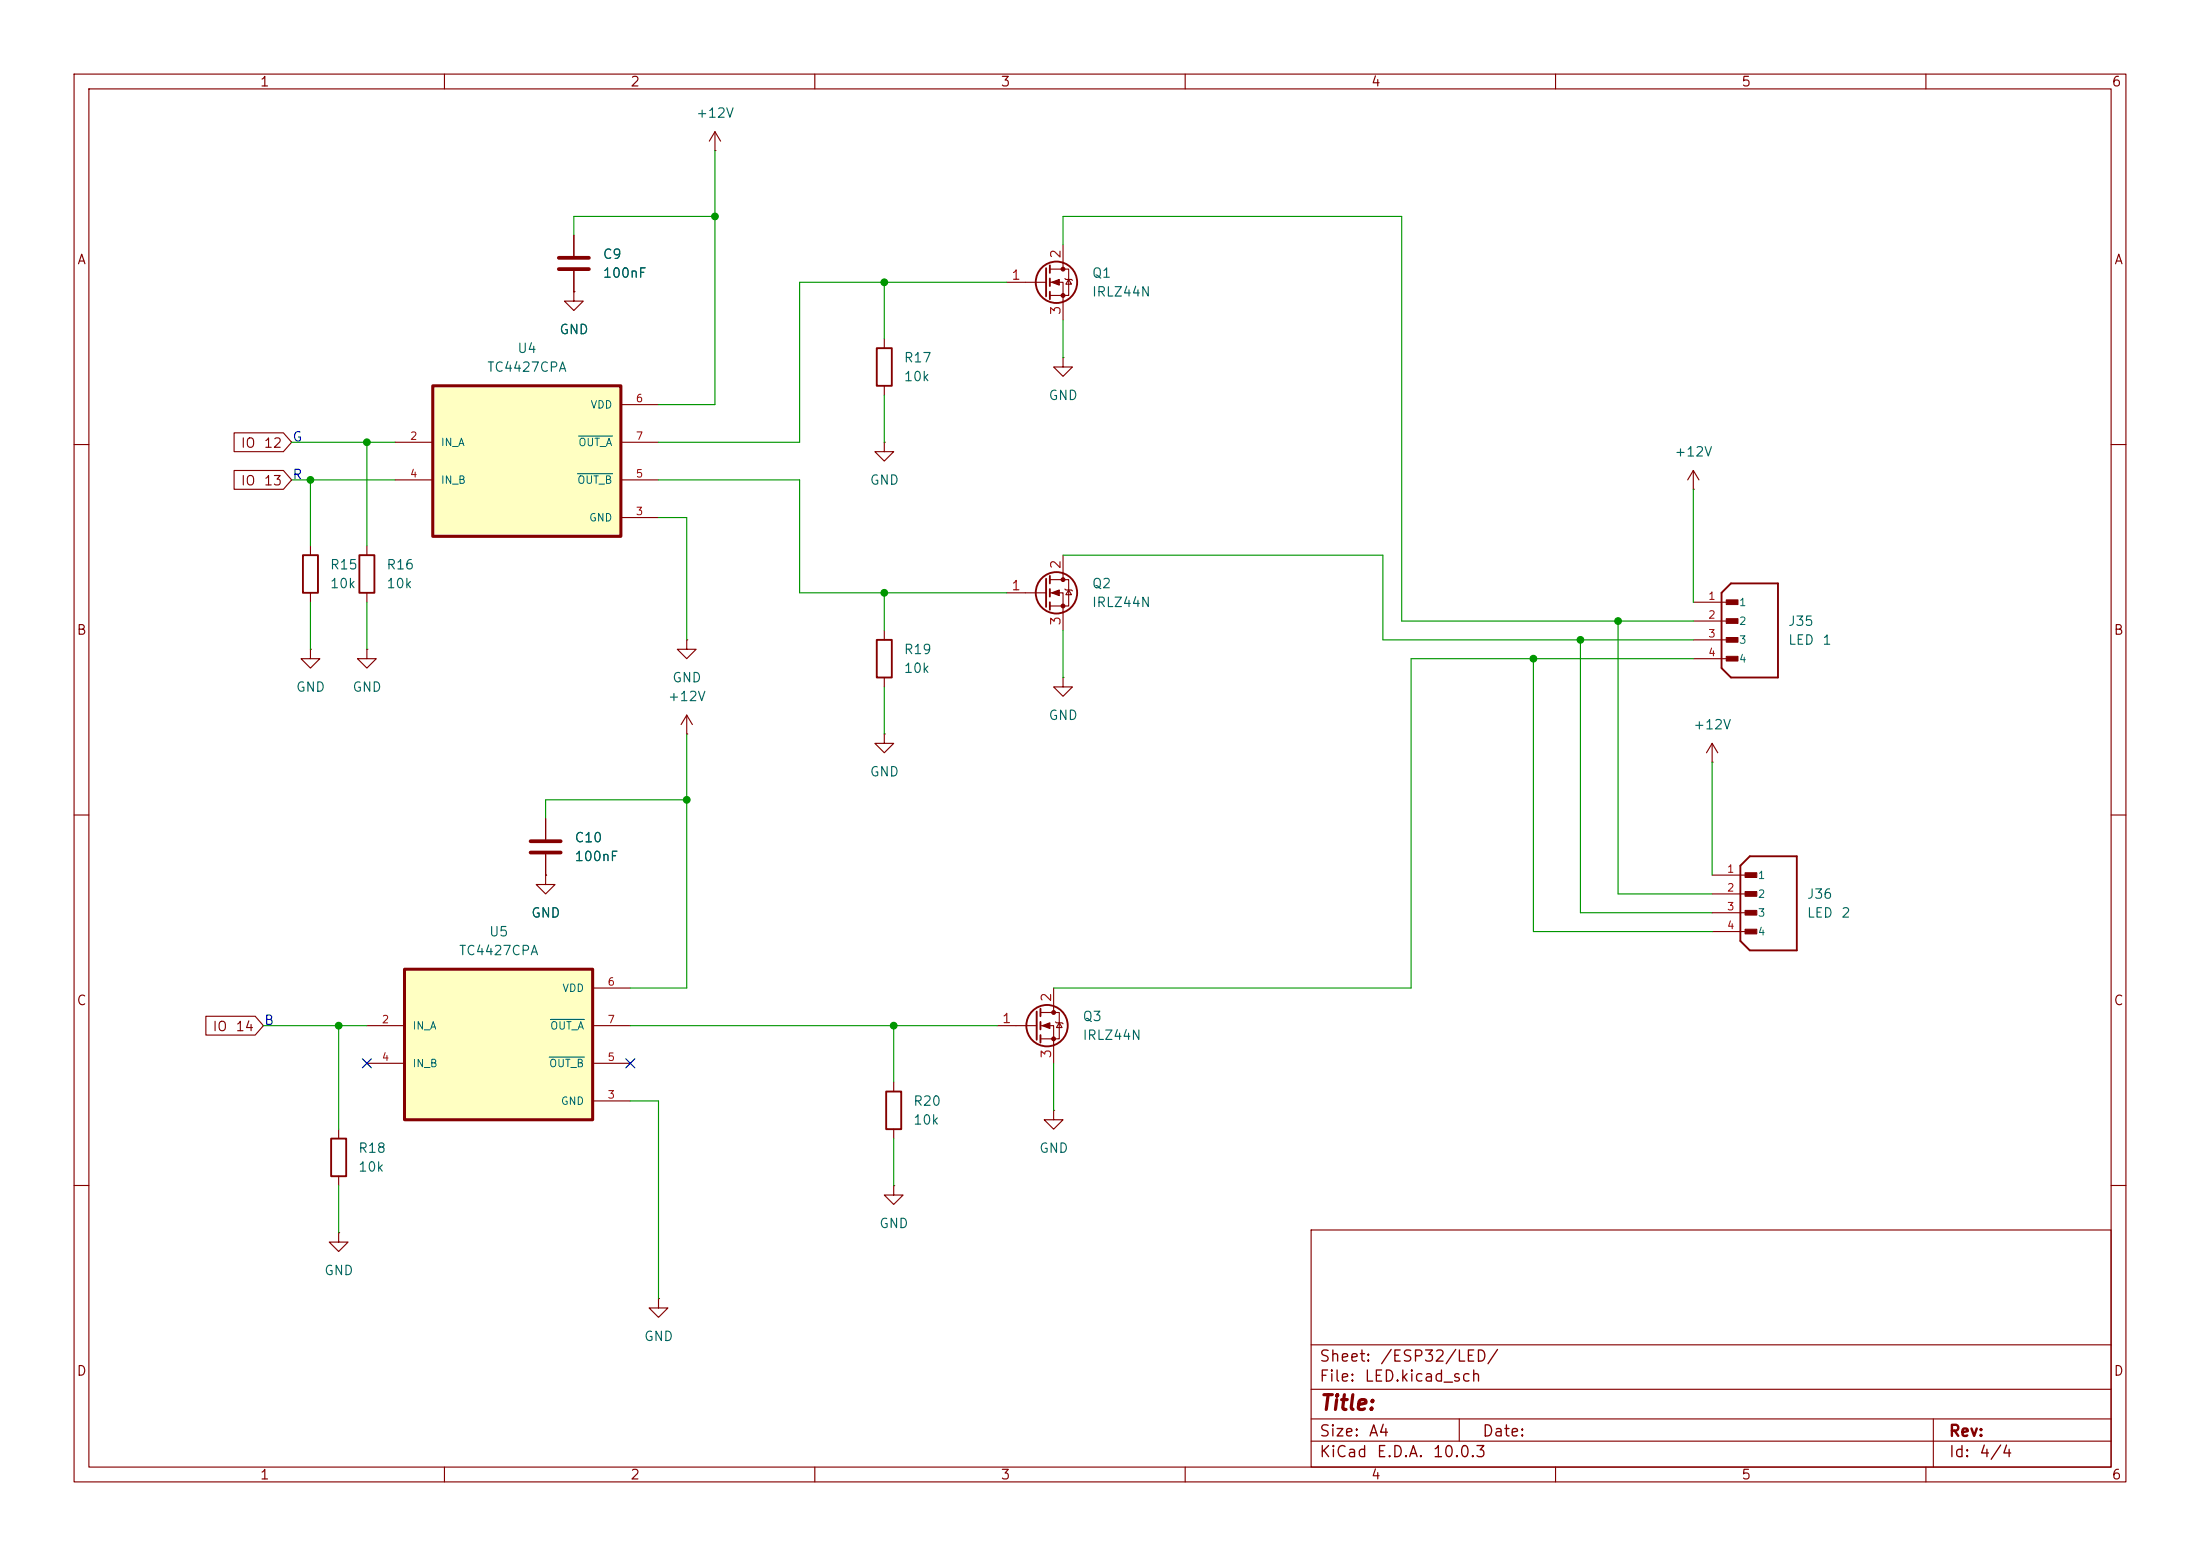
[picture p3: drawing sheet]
<svg xmlns="http://www.w3.org/2000/svg" width="297mm" height="210mm" viewBox="0 0 297 210" stroke-linecap="round" stroke-linejoin="round" font-family="sans-serif">
<g fill="none" stroke="#840000" stroke-width=".15">
<path d="M10 10h277v190h-277zM12 12h273v186h-273zM60 10v2M110 10v2M160 10v2M210 10v2M260 10v2M135.9 38.1h5.3M141.7 36.3h2.6v3.6h-2.6M141.7 38.1h1.8v5.1M143.5 33v3.3M143.8 37.6l.1 .1h.8l.1 .1"/>
<path d="M144.3 37.7l.4 .7h-.8zM119.4 59.7v1.3h1.2l-1.2 1.2-1.3-1.2h1.3M119.4 59.7h.1M119.4 45.7v1.3M119.4 52.1v1.2M143.5 48.3v1.2h1.3l-1.3 1.3-1.3-1.3h1.3M143.5 48.3h.1M10 60h2M41.9 73.7v1.2M141.7 78.2h2.6v3.6h-2.6M143.5 74.9v3.3M143.8 79.5l.1 .1h.8l.1 .2"/>
<path d="M144.3 79.6l.4 .7h-.8zM228.6 66h.1M228.6 63.5l-.8 1.3M228.6 63.5l.8 1.3M228.6 63.5v2.5M285 60h2M41.9 87.6v1.3h1.3l-1.3 1.3-1.3-1.3h1.3M41.9 87.6h.1M41.9 80v1.3M49.5 87.6v1.3h1.3l-1.3 1.3-1.2-1.3h1.2M49.5 87.6h.1M135.9 80h5.3"/>
<path d="M141.7 80h1.8v5.1M143.5 91.4v1.3h1.3l-1.3 1.3-1.3-1.3h1.3M143.5 91.4h.1M228.6 81.3h5.1M228.6 83.8h5.1M228.6 86.4h5.1M228.6 88.9h5.1M10 110h2M73.7 118.1v1.3h1.2l-1.2 1.3-1.3-1.3h1.3M73.7 118.1h.1M73.7 110.5v2.8M73.7 115.3v2.8"/>
<path d="M231.1 102.9h.1M231.1 118.1h5.1M231.1 100.3l-.7 1.3M231.1 100.3l.8 1.3M231.1 100.3v2.6M285 110h2M231.1 120.7h5.1M231.1 123.2h5.1M231.1 125.7h5.1M10 160h2M88.9 175.3v1.2h1.3l-1.3 1.3-1.3-1.3h1.3M88.9 175.3h.1"/>
<path d="M177 166h108v32h-108zM285 160h2M60 198v2M110 198v2M160 198v2M177 194.5h108M177 191.5h108M177 187.5h108M177 181.5h108M197 191.5v3M210 198v2M260 198v2"/>
<path d="M261 191.5v6.5"/>
</g>
<g fill="none" stroke="#840000" stroke-width=".25">
<path d="M141.2 36.2v3.8M141.7 35.8v1M141.7 37.6v1M141.7 39.4v1M118.4 47h2v5.1h-2zM40.9 74.9h2v5.1h-2zM141.2 78.1v3.8M141.7 77.7v1M141.7 79.5v1M141.7 81.3v1M232.4 80l1.3-1.3h6.3v12.7h-6.3l-1.3-1.2zM236.2 115.6h6.4v12.7h-6.4l-1.3-1.3v-10.2z"/>
<circle cx="142.6" cy="38.1" r="2.79"/>
<circle cx="142.6" cy="80" r="2.79"/>
</g>
<g fill="#840000" stroke="#840000" stroke-width=".15">
<path d="M142 38.1l1-.4v.8z"/>
<path d="M142 80l1-.4v.8z"/>
<circle cx="143.5" cy="36.3" r=".25"/>
<circle cx="143.5" cy="39.9" r=".25"/>
<circle cx="143.5" cy="78.2" r=".25"/>
<circle cx="143.5" cy="81.8" r=".25"/>
</g>
<g fill="#840000" stroke="#840000" stroke-width=".14">
<path d="M235.6 117.8h1.6v.6h-1.6z"/>
<path d="M235.6 120.3h1.6v.7h-1.6z"/>
<path d="M235.6 122.9h1.6v.6h-1.6z"/>
<path d="M235.6 125.4h1.6v.6h-1.6z"/>
<path d="M233 81h1.6v.6h-1.6z"/>
<path d="M233 83.5h1.6v.6h-1.6z"/>
<path d="M233 86h1.6v.7h-1.6z"/>
<path d="M233 88.6h1.6v.6h-1.6z"/>
</g>
<path d="M71.6 113.5h4.1M71.6 115.1h4.1" fill="none" stroke="#840000" stroke-width=".51"/>
<path d="M58.4 52.1h25.4v20.3h-25.4z" fill="#ffffc2"/>
<path d="M58.4 52.1h25.4v20.3h-25.4z" fill="none" stroke="#840000" stroke-width=".41"/>
<path d="M53.3 59.7h5.1M83.8 59.7h5.1M83.8 54.6h5.1M49.5 73.7v1.2M53.3 64.8h5.1M83.8 69.9h5.1M83.8 64.8h5.1M49.5 80v1.3M45.7 152.4v1.3M45.7 158.8v1.2M45.7 166.4v1.2h1.3l-1.3 1.3-1.3-1.3h1.3M45.7 166.4h.1" fill="none" stroke="#840000" stroke-width=".15"/>
<path d="M78.1 58.9h4.6M78 63.9h4.7" fill="none" stroke="#006464" stroke-width=".15"/>
<path d="M48.5 74.9h2v5.1h-2zM44.7 153.7h2v5.1h-2z" fill="none" stroke="#840000" stroke-width=".25"/>
<path d="M54.6 130.8h25.4v20.3h-25.4z" fill="#ffffc2"/>
<path d="M54.6 130.8h25.4v20.3h-25.4z" fill="none" stroke="#840000" stroke-width=".41"/>
<g fill="none" stroke="#840000" stroke-width=".15">
<path d="M96.5 17.8l-.7 1.3M96.5 17.8l.8 1.3M96.5 17.8v2.5M77.5 39.4v1.2h1.2l-1.2 1.3-1.3-1.3h1.3M77.5 39.4h.1M77.5 31.8v2.7M77.5 36.6v2.8M96.5 20.3h.1M31.6 58.4h6.7l1.1 1.3-1.1 1.3h-6.7zM31.6 63.5h6.7l1.1 1.3-1.1 1.2h-6.7zM92.7 86.4v1.2h1.3l-1.3 1.3-1.3-1.3h1.3M92.7 86.4h.1"/>
<path d="M92.7 99.1h.1M92.7 96.5l-.8 1.3M92.7 96.5l.8 1.3M92.7 96.5v2.6M119.4 99.1v1.2h1.2l-1.2 1.3-1.3-1.3h1.3M119.4 99.1h.1M119.4 85.1v1.3M119.4 91.4v1.3M73.7 118.1h.1M73.7 110.5v2.8M73.7 115.3v2.8M27.8 137.2h6.6l1.2 1.2-1.2 1.3h-6.6z"/>
<path d="M49.5 138.4h5.1M80 138.4h5.1M80 133.4h5.1M134.6 138.4h5.4M140.5 136.7h2.5v3.5h-2.5M140.5 138.4h1.7v5.1M142.2 133.4v3.3M142.5 137.9l.1 .1h.8l.1 .2M143 138l.4 .7h-.8zM49.5 143.5h5.1M80 148.6h5.1M80 143.5h5.1"/>
<path d="M120.6 146.1v1.2M120.6 152.4v1.3M142.2 149.9v1.2h1.3l-1.3 1.3-1.2-1.3h1.2M142.2 149.9h.1M120.6 160v1.3h1.3l-1.3 1.3-1.2-1.3h1.2M120.6 160h.1"/>
</g>
<path d="M74.3 137.6h4.6M74.1 142.7h4.8" fill="none" stroke="#006464" stroke-width=".15"/>
<g fill="none" stroke="#840000" stroke-width=".25">
<path d="M118.4 86.4h2v5h-2zM140 136.5v3.8M140.5 136.1v1.1M140.5 137.9v1M140.5 139.7v1M119.6 147.3h2.1v5.1h-2.1z"/>
<circle cx="141.4" cy="138.4" r="2.79"/>
</g>
<g fill="#840000" stroke="#840000" stroke-width=".15">
<path d="M140.7 138.4l1-.4v.8z"/>
<circle cx="142.2" cy="136.7" r=".25"/>
<circle cx="142.2" cy="140.2" r=".25"/>
</g>
<path d="M75.4 34.8h4.1M75.4 36.3h4.1" fill="none" stroke="#840000" stroke-width=".51"/>
<g fill="none" stroke="#009600" stroke-width=".15">
<path d="M96.5 29.2h-19v2.6M96.5 20.3v34.3h-7.6M119.4 38.1v7.6M135.9 38.1h-28v21.6h-19M143.5 33v-3.8h45.7v54.6h39.4M39.4 59.7h13.9M49.5 59.7v14M119.4 53.3v6.4M143.5 43.2v5.1M39.4 64.8h13.9M41.9 64.8v8.9M88.9 64.8h19v15.2h28"/>
<path d="M88.9 69.9h3.8v16.5M143.5 74.9h43.2v11.5h41.9M228.6 66v15.3M41.9 81.3v6.3M49.5 81.3v6.3M92.7 99.1v34.3h-7.6M119.4 80v5.1M119.4 92.7v6.4M143.5 85.1v6.3M207 88.9v36.8h24.1M213.4 86.4v36.8h17.7M218.4 83.8v36.9h12.7"/>
<path d="M228.6 88.9h-38.1v44.5h-48.3M92.7 108h-19v2.5M231.1 102.9v15.2M35.6 138.4h13.9M45.7 138.4v14M85.1 138.4h49.5M120.6 138.4v7.7M85.1 148.6h3.8v26.7M120.6 153.7v6.3M142.2 143.5v6.4M45.7 160v6.4"/>
</g>
<path d="M48.9 142.9l1.2 1.2M50.1 142.9l-1.2 1.2M84.5 142.9l1.2 1.2M85.7 142.9l-1.2 1.2" fill="none" stroke="#000084" stroke-width=".15"/>
<g fill="#009600" stroke="#009600" stroke-width=".14">
<circle cx="92.7" cy="108" r=".46"/>
<circle cx="49.5" cy="59.7" r=".46"/>
<circle cx="41.9" cy="64.8" r=".46"/>
<circle cx="213.4" cy="86.4" r=".46"/>
<circle cx="218.4" cy="83.8" r=".46"/>
<circle cx="207" cy="88.9" r=".46"/>
<circle cx="45.7" cy="138.4" r=".46"/>
<circle cx="120.6" cy="138.4" r=".46"/>
<circle cx="96.5" cy="29.2" r=".46"/>
<circle cx="119.4" cy="80" r=".46"/>
<circle cx="119.4" cy="38.1" r=".46"/>
</g>
<text font-size="2" fill="#840000" x="178" y="190.8">Title:</text>
<g font-size="1.5" fill="#840000">
<text x="178" y="184.2">Sheet:</text>
<text x="186.2" y="184.2">/ESP32/LED/</text>
<text x="178" y="186.9">File:</text>
<text x="184.1" y="186.9">LED.kicad_sch</text>
<text x="178" y="197.1">KiCad</text>
<text x="178" y="194.3">Size:</text>
<text x="184.7" y="194.3">A4</text>
<text x="185.7" y="197.1">E.D.A.</text>
<text x="193.3" y="197.1">10.0.3</text>
<text x="200" y="194.3">Date:</text>
<text x="263" y="194.3">Rev:</text>
<text x="263" y="197.1">Id:</text>
<text x="267.1" y="197.1">4/4</text>
</g>
<g font-size="1.3" fill="#840000">
<text x="35" y="12">1</text>
<text x="85" y="12">2</text>
<text x="135" y="12">3</text>
<text x="185" y="12">4</text>
<text x="235" y="12">5</text>
<text x="285" y="12">6</text>
<text x="10.3" y="36">A</text>
<text x="285.3" y="36">A</text>
<text x="32.4" y="60.8">IO</text>
<text x="32.4" y="65.8">IO</text>
<text x="35.5" y="60.8">12</text>
<text x="35.5" y="65.8">13</text>
<text x="10.3" y="86">B</text>
<text x="285.3" y="86">B</text>
<text x="10.3" y="136">C</text>
<text x="285.3" y="136">C</text>
<text x="28.6" y="139.5">IO</text>
<text x="31.7" y="139.5">14</text>
<text x="10.3" y="186">D</text>
<text x="285.3" y="186">D</text>
<text x="35" y="200">1</text>
<text x="85" y="200">2</text>
<text x="135" y="200">3</text>
<text x="185" y="200">4</text>
<text x="235" y="200">5</text>
<text x="285" y="200">6</text>
</g>
<g font-size="1.3" fill="#006464">
<text x="93.9" y="16.2">+12V</text>
<text x="81.3" y="35.3">C9</text>
<text x="81.3" y="37.8">100nF</text>
<text x="147.3" y="40.3">IRLZ44N</text>
<text x="147.3" y="37.8">Q1</text>
<text x="69.7" y="48">U4</text>
<text x="75.4" y="45.4">GND</text>
<text x="65.7" y="50.5">TC4427CPA</text>
<text x="121.9" y="51.8">10k</text>
<text x="121.9" y="49.2">R17</text>
<text x="141.5" y="54.3">GND</text>
<text x="117.3" y="65.7">GND</text>
<text x="226" y="61.9">+12V</text>
<text x="44.5" y="77.2">R15</text>
<text x="52.1" y="77.2">R16</text>
<text x="44.5" y="79.7">10k</text>
<text x="52.1" y="79.7">10k</text>
<text x="147.3" y="82.3">IRLZ44N</text>
<text x="147.3" y="79.7">Q2</text>
<text x="121.9" y="88.6">R19</text>
<text x="241.3" y="84.8">J35</text>
<text x="241.3" y="87.3">LED</text>
<text x="245.9" y="87.3">1</text>
<text x="39.9" y="93.7">GND</text>
<text x="47.5" y="93.7">GND</text>
<text x="90.1" y="95">+12V</text>
<text x="90.7" y="92.4">GND</text>
<text x="121.9" y="91.1">10k</text>
<text x="141.5" y="97.5">GND</text>
<text x="228.5" y="98.8">+12V</text>
<text x="117.3" y="105.1">GND</text>
<text x="77.5" y="116.5">100nF</text>
<text x="77.5" y="114">C10</text>
<text x="71.6" y="124.2">GND</text>
<text x="243.8" y="121.6">J36</text>
<text x="243.8" y="124.2">LED</text>
<text x="248.5" y="124.2">2</text>
<text x="61.9" y="129.2">TC4427CPA</text>
<text x="65.9" y="126.7">U5</text>
<text x="146.1" y="140.7">IRLZ44N</text>
<text x="146.1" y="138.1">Q3</text>
<text x="123.2" y="149.6">R20</text>
<text x="48.3" y="155.9">R18</text>
<text x="123.2" y="152.1">10k</text>
<text x="140.2" y="155.9">GND</text>
<text x="48.3" y="158.5">10k</text>
<text x="118.6" y="166.1">GND</text>
<text x="43.7" y="172.4">GND</text>
<text x="86.9" y="181.3">GND</text>
</g>
<g font-size="1.3" fill="#a90000">
<text x="143.5" y="35" transform="rotate(-90 143.5 35)">2</text>
<text x="136.5" y="38.1">1</text>
<text x="143.5" y="42.6" transform="rotate(-90 143.5 42.6)">3</text>
<text x="143.5" y="76.9" transform="rotate(-90 143.5 76.9)">2</text>
<text x="136.5" y="80">1</text>
<text x="143.5" y="84.5" transform="rotate(-90 143.5 84.5)">3</text>
<text x="142.2" y="135.3" transform="rotate(-90 142.2 135.3)">2</text>
<text x="135.2" y="138.4">1</text>
<text x="142.2" y="142.9" transform="rotate(-90 142.2 142.9)">3</text>
</g>
<g font-size="1.3" fill="#0000c2">
<text x="39.4" y="59.9">G</text>
<text x="39.4" y="65">R</text>
<text x="35.6" y="138.6">B</text>
</g>
<g font-size="1" fill="#a90000">
<text x="55.3" y="59.6">2</text>
<text x="85.7" y="54.5">6</text>
<text x="85.7" y="59.6">7</text>
<text x="55.3" y="64.7">4</text>
<text x="85.7" y="64.7">5</text>
<text x="85.7" y="69.8">3</text>
<text x="230.5" y="81.2">1</text>
<text x="230.5" y="83.7">2</text>
<text x="230.5" y="86.3">3</text>
<text x="230.5" y="88.8">4</text>
<text x="233.1" y="118">1</text>
<text x="233.1" y="120.6">2</text>
<text x="233.1" y="123.1">3</text>
<text x="233.1" y="125.7">4</text>
<text x="81.9" y="133.3">6</text>
<text x="51.5" y="138.4">2</text>
<text x="51.5" y="143.4">4</text>
<text x="81.9" y="143.4">5</text>
<text x="81.9" y="138.4">7</text>
<text x="81.9" y="148.5">3</text>
</g>
<g font-size="1" fill="#006464">
<text x="79.6" y="55.4">VDD</text>
<text x="59.4" y="60.5">IN_A</text>
<text x="59.4" y="65.5">IN_B</text>
<text x="77.9" y="65.5">OUT_B</text>
<text x="78" y="60.5">OUT_A</text>
<text x="79.5" y="70.6">GND</text>
<text x="234.7" y="82.1">1</text>
<text x="234.7" y="84.6">2</text>
<text x="234.7" y="87.1">3</text>
<text x="234.7" y="89.7">4</text>
<text x="237.2" y="118.9">1</text>
<text x="237.2" y="121.4">2</text>
<text x="237.2" y="124">3</text>
<text x="237.2" y="126.5">4</text>
<text x="75.8" y="134.1">VDD</text>
<text x="55.6" y="139.2">IN_A</text>
<text x="74.2" y="139.2">OUT_A</text>
<text x="55.6" y="144.3">IN_B</text>
<text x="74" y="144.3">OUT_B</text>
<text x="75.6" y="149.4">GND</text>
</g>
</svg>
